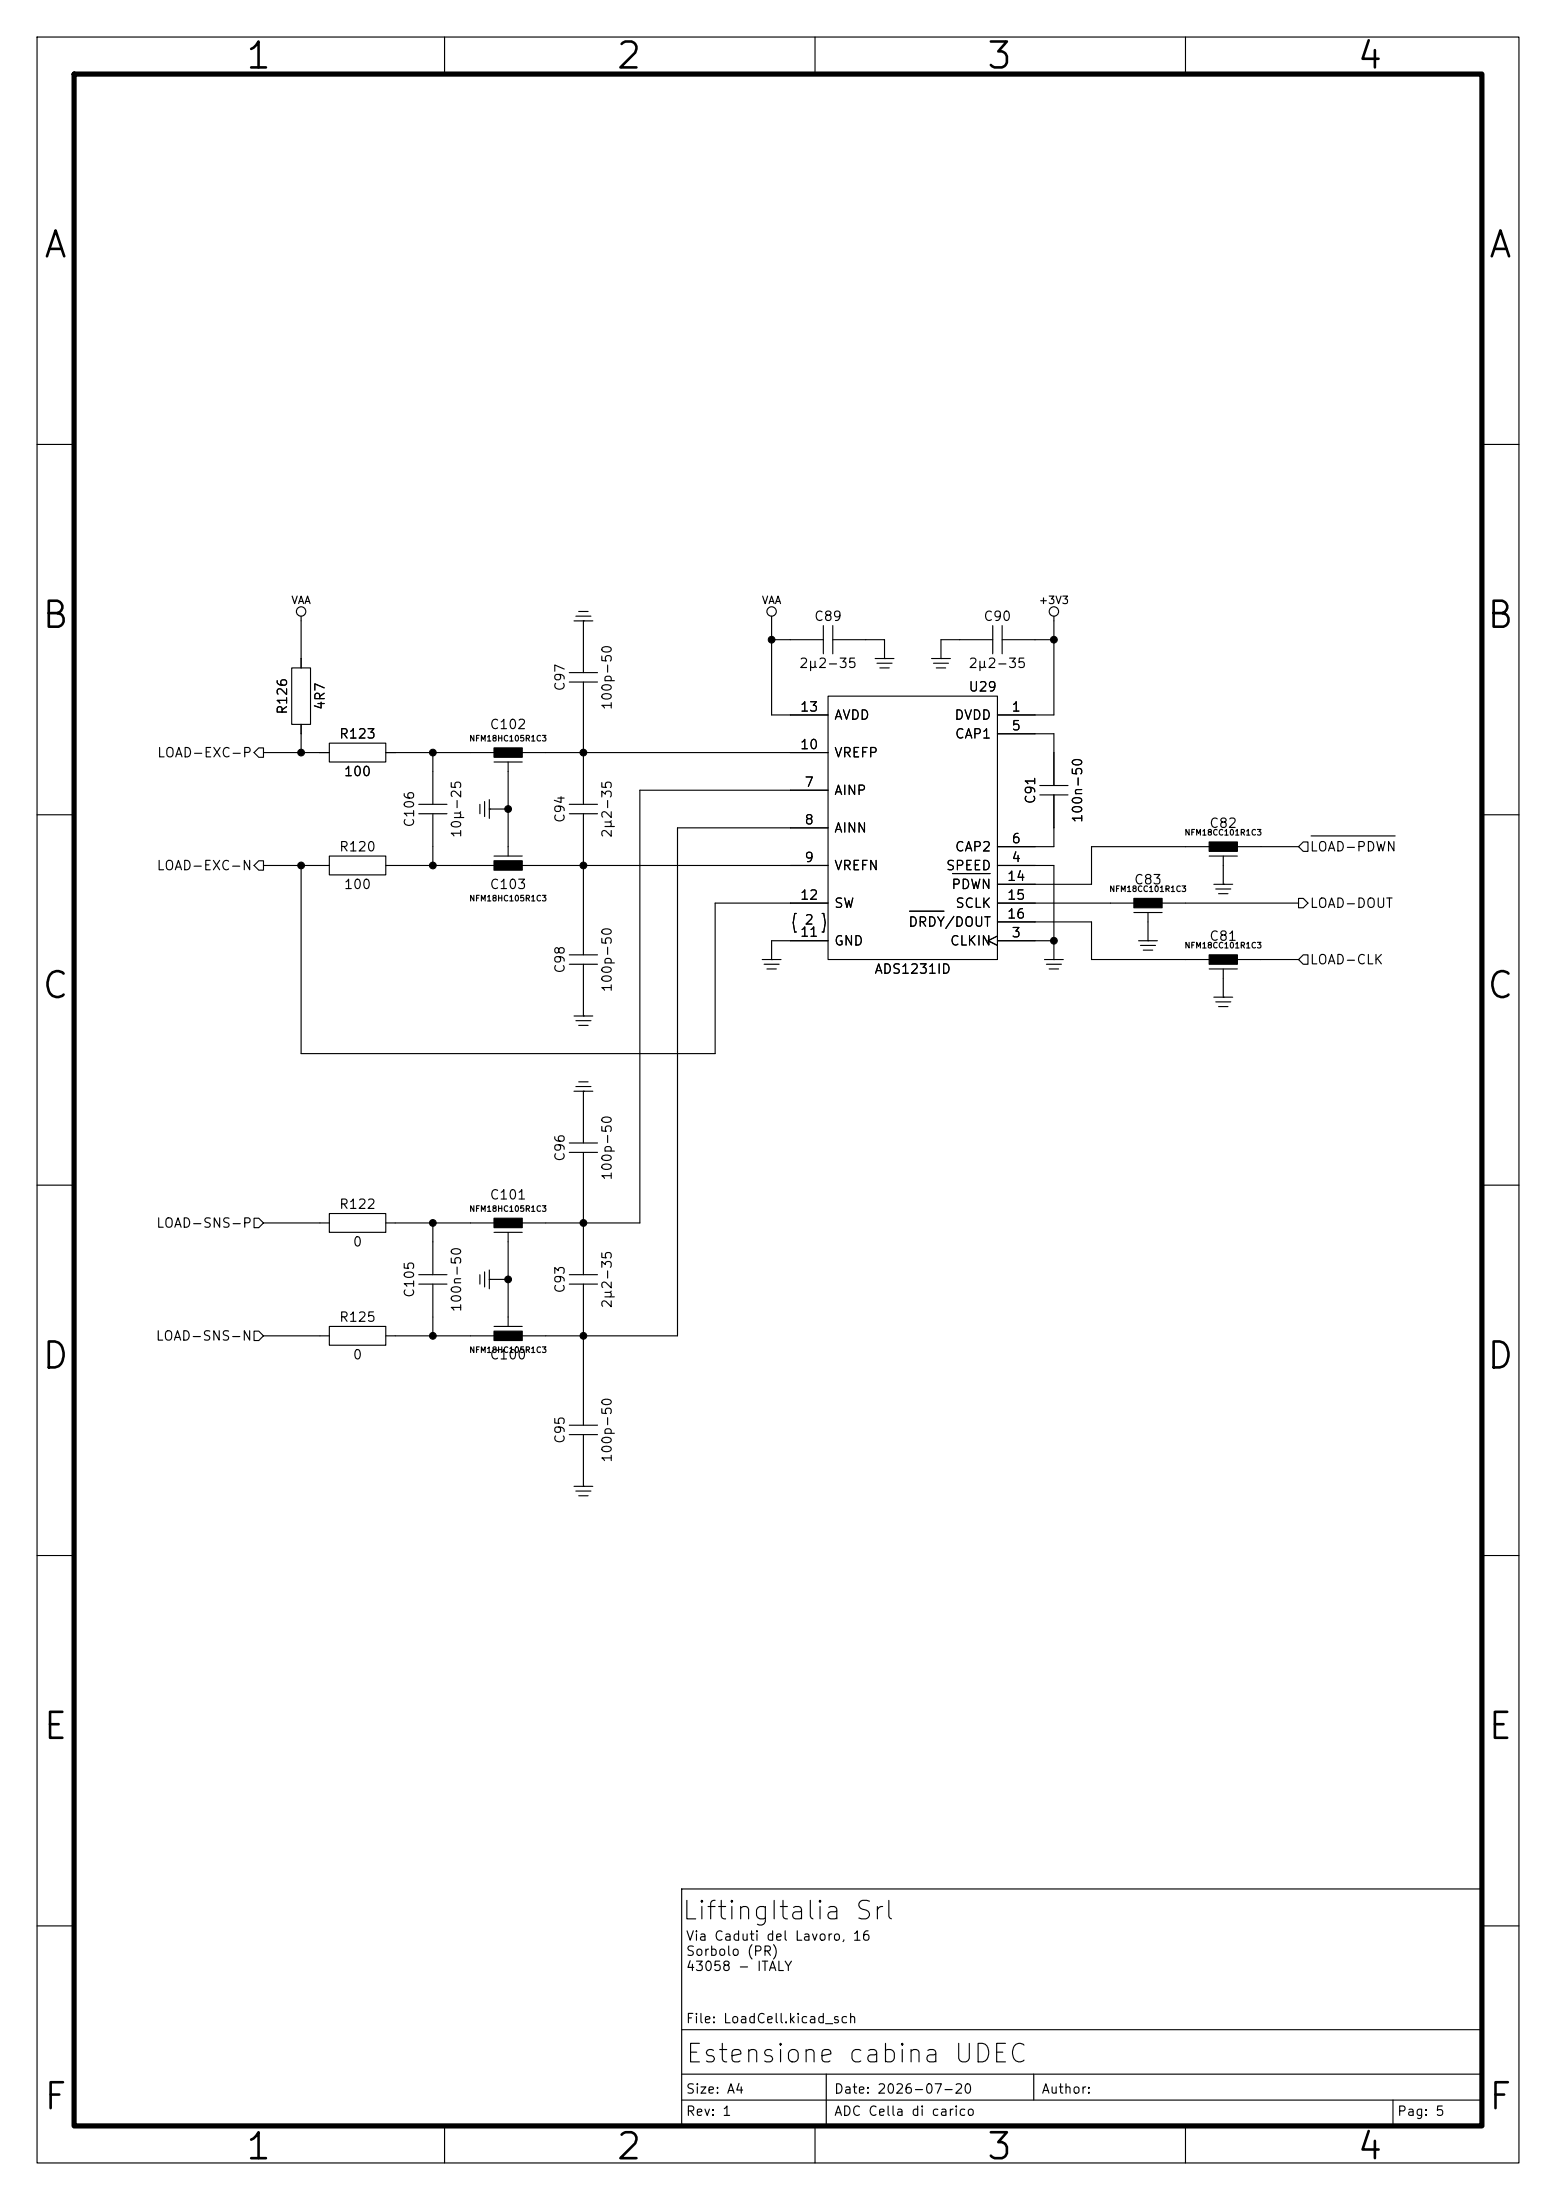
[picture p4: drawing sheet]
<svg xmlns="http://www.w3.org/2000/svg" width="210mm" height="297mm" viewBox="0 0 210 297" stroke-linecap="round" stroke-linejoin="round" font-family="sans-serif">
<path d="M10 10h190v277h-190z" fill="none" stroke="#000" stroke-width=".7"/>
<g fill="none" stroke="#000" stroke-width=".15">
<path d="M5 5h200v287h-200zM60 5v5M110 5v5M160 5v5M5 60h5M200 60h5M39.4 90.2h2.5v7.6h-2.5zM40.6 83.2v7M40.6 97.8v3.8M76.8 92.1h3.8M76.8 90.8h3.8M77.5 83.8h2.5"/>
<path d="M77.7 83.2h2.1M78.1 82.6h1.3M78.7 83.8h.1M78.7 83.8v7M78.7 92.1v16.5M104.1 83.2v13.3h7.7M104.1 86.4h7M111.1 84.5v3.8M111.8 94h22.8v35.5h-22.8zM112.4 84.5v3.8M112.4 86.4h7v2.5M118.1 88.9h2.5"/>
<path d="M118.4 89.5h2M118.7 90.2h1.3M119.4 88.9h.1M125.7 88.9h2.6M126 89.5h2M126.4 90.2h1.2M127 88.9h.1M134 84.5v3.8M134 86.4h-7v2.5M134.6 99.1h7.6v6.9M135.3 84.5v3.8M135.3 86.4h6.9"/>
<path d="M142.2 83.2v13.3h-7.6M5 110h5M34.9 116.2h.7v1.3h-.7l-.6-.7zM34.9 101h.7v1.2h-.7l-.6-.6zM35.6 116.8h8.8M35.6 101.6h8.8M40.6 116.8v25.4h55.9v-20.3h15.3M44.4 115.6h7.7v2.5h-7.7zM44.4 100.3h7.7v2.6h-7.7zM52.1 116.8h59.7M52.1 101.6h59.7M56.5 109.9h3.8"/>
<path d="M56.5 108.6h3.8M58.4 101.6v7M58.4 109.9v6.9M64.8 108.6v1.3M65.4 108.2v2M66 109.2h.1M66 108v2.5M66 109.2h2.6M66.7 115.6h3.8M66.7 102.9h3.8M68.6 102.9v12.7M76.8 109.9h3.8"/>
<path d="M76.8 108.6h3.8M78.7 109.9v19M111.8 111.8h-20.4v68.5h-39.3M111.8 106.7h-25.4v58.4h-34.3M128.6 117.9h5M134.6 116.8h7.6v12.7M140.3 107.3h3.8M140.3 106h3.8M142.2 107.3v7h-7.6M163.2 115.6h3.8M163.8 119.4h2.6M165.1 119.4h.1"/>
<path d="M165.1 115.6v3.8M175.3 114.3l.6-.6h.6v1.2h-.6zM175.3 114.3h-28v5.1h-12.7M176.9 112.9h11.4M200 110h5M76.8 130.2h3.8M76.8 128.9h3.8M77.5 137.2h2.5M77.7 137.8h2.1M78.1 138.4h1.3M78.7 137.2h.1M78.7 130.2v7"/>
<path d="M102.9 129.5h2.5M103.1 130.2h2.1M103.5 130.8h1.3M104.1 129.5h.1M107.5 123.3h-.2l-.2 1.3 .2 1.2h.2M111 123.3h.2l.2 1.3-.2 1.2h-.2M111.8 127h-7.7v2.5M122.8 123h4.6M134.6 126.4l-1.3 .6 1.3 .6M134.6 121.9h40.7M134.6 124.5h12.7v5h28M134.6 127h7.6"/>
<path d="M141 129.5h2.5M141.2 130.2h2.1M141.6 130.8h1.3M142.2 129.5h.1M153 123.2h3.8M153.7 127h2.5M153.9 127.6h2.1M154.3 128.3h1.3M154.9 127h.1M154.9 123.2v3.8M163.2 130.8h3.8M163.8 134.6h2.6"/>
<path d="M164.1 135.3h2M164.1 120h2M164.5 135.9h1.2M164.5 120.7h1.2M165.1 134.6h.1M165.1 130.8v3.8M175.3 121.3h.6l.6 .6-.6 .7h-.6zM175.3 129.5l.6-.6h.6v1.3h-.6zM5 160h5M76.8 155.6h3.8M76.8 154.3h3.8M77.5 147.3h2.5"/>
<path d="M77.7 146.7h2.1M78.1 146.1h1.3M78.7 147.3h.1M78.7 147.3v7M78.7 155.6v16.5M200 160h5M34.3 179.7h.6l.7 .6-.7 .7h-.6zM34.3 164.5h.6l.7 .6-.7 .6h-.6zM35.6 165.1h8.8M44.4 163.8h7.7v2.6h-7.7zM44.4 179.1h7.7v2.5h-7.7zM56.5 173.4h3.8"/>
<path d="M56.5 172.1h3.8M58.4 165.1v7M58.4 173.4v6.9M64.8 172.1v1.3M65.4 171.7v2M66 172.7h.1M66 171.5v2.5M66 172.7h2.6M66.7 179.1h3.8M66.7 166.4h3.8M68.6 166.4v12.7M76.8 173.4h3.8"/>
<path d="M76.8 172.1h3.8M78.7 173.4v19M35.6 180.3h8.8M76.8 193.7h3.8M76.8 192.4h3.8M78.7 193.7v7M5 210h5M77.5 200.7h2.5M77.7 201.3h2.1M78.1 201.9h1.3M78.7 200.7h.1M200 210h5"/>
<path d="M92 255h108v32h-108zM5 260h5M92 274h108M111.5 280v7M139.5 280v3.5M200 260h5M60 287v5M92 283.5h108M92 280h108M110 287v5M160 287v5M188 283.5v3.5"/>
<circle cx="40.6" cy="82.5" r=".63"/>
<circle cx="104.1" cy="82.5" r=".63"/>
<circle cx="142.2" cy="82.5" r=".63"/>
</g>
<path d="M66.7 116.2h3.8v1.3h-3.8zM66.7 101h3.8v1.2h-3.8zM163.2 113.7h3.8v1.2h-3.8zM153 121.3h3.8v1.3h-3.8zM163.2 128.9h3.8v1.3h-3.8zM66.7 164.5h3.8v1.2h-3.8zM66.7 179.7h3.8v1.3h-3.8z" fill="#000" stroke="#000" stroke-width=".15"/>
<g fill="#000" stroke="#000" stroke-width=".13">
<circle cx="104.1" cy="86.4" r=".46"/>
<circle cx="142.2" cy="86.4" r=".46"/>
<circle cx="40.6" cy="116.8" r=".46"/>
<circle cx="40.6" cy="101.6" r=".46"/>
<circle cx="58.4" cy="101.6" r=".46"/>
<circle cx="58.4" cy="116.8" r=".46"/>
<circle cx="68.6" cy="109.2" r=".46"/>
<circle cx="78.7" cy="116.8" r=".46"/>
<circle cx="78.7" cy="101.6" r=".46"/>
<circle cx="142.2" cy="127" r=".46"/>
<circle cx="58.4" cy="165.1" r=".46"/>
<circle cx="68.6" cy="172.7" r=".46"/>
<circle cx="78.7" cy="165.1" r=".46"/>
<circle cx="58.4" cy="180.3" r=".46"/>
<circle cx="78.7" cy="180.3" r=".46"/>
</g>
<g font-size="3.5">
<text x="32.9" y="10.2">1</text>
<text x="82.9" y="10.2">2</text>
<text x="132.9" y="10.2">3</text>
<text x="182.9" y="10.2">4</text>
<text x="5.6" y="35.7">A</text>
<text x="200.7" y="35.7">A</text>
<text x="5.4" y="85.7">B</text>
<text x="200.4" y="85.7">B</text>
<text x="5.4" y="135.7">C</text>
<text x="200.4" y="135.7">C</text>
<text x="5.4" y="185.7">D</text>
<text x="200.4" y="185.7">D</text>
<text x="5.6" y="235.7">E</text>
<text x="200.6" y="235.7">E</text>
<text x="5.6" y="285.7">F</text>
<text x="200.7" y="285.7">F</text>
<text x="32.9" y="292.4">1</text>
<text x="82.9" y="292.4">2</text>
<text x="132.9" y="292.4">3</text>
<text x="182.9" y="292.4">4</text>
</g>
<g font-size="2.5">
<text x="91.9" y="259.8">LiftingItalia Srl</text>
<text x="92.4" y="279.1">Estensione cabina UDEC</text>
</g>
<g font-size="1.3">
<text x="109.8" y="84.1">C89</text>
<text x="132.6" y="84.1">C90</text>
<text x="44.1" y="96" transform="rotate(-90 44.1 96)">4R7</text>
<text x="76.5" y="93.4" transform="rotate(-90 76.5 93.4)">C97</text>
<text x="82.9" y="96" transform="rotate(-90 82.9 96)">100p-50</text>
<text x="107.8" y="90.5">2µ2-35</text>
<text x="130.6" y="90.5">2µ2-35</text>
<text x="130.6" y="93.7">U29</text>
<text x="39.1" y="96.6" transform="rotate(-90 39.1 96.6)">R126</text>
<text x="45.7" y="100">R123</text>
<text x="66" y="98.8">C102</text>
<text x="107.9" y="101.5">10</text>
<text x="107.9" y="96.4">13</text>
<text x="112.5" y="97.5">AVDD</text>
<text x="128.7" y="97.5">DVDD</text>
<text x="128.8" y="100">CAP1</text>
<text x="136.4" y="96.4">1</text>
<text x="136.4" y="98.9">5</text>
<text x="21.1" y="102.6">LOAD-EXC-P</text>
<text x="46.3" y="105.1">100</text>
<text x="108.5" y="106.5">7</text>
<text x="112.5" y="107.6">AINP</text>
<text x="112.5" y="102.6">VREFP</text>
<text x="56.2" y="111.8" transform="rotate(-90 56.2 111.8)">C106</text>
<text x="62.6" y="113.2" transform="rotate(-90 62.6 113.2)">10µ-25</text>
<text x="76.5" y="111.2" transform="rotate(-90 76.5 111.2)">C94</text>
<text x="82.9" y="113.2" transform="rotate(-90 82.9 113.2)">2µ2-35</text>
<text x="108.5" y="111.6">8</text>
<text x="112.5" y="112.7">AINN</text>
<text x="140" y="108.7" transform="rotate(-90 140 108.7)">C91</text>
<text x="146.4" y="111.2" transform="rotate(-90 146.4 111.2)">100n-50</text>
<text x="163.1" y="112.1">C82</text>
<text x="21.1" y="117.8">LOAD-EXC-N</text>
<text x="45.7" y="115.3">R120</text>
<text x="108.5" y="116.7">9</text>
<text x="112.5" y="117.8">VREFN</text>
<text x="127.6" y="117.8">SPEED</text>
<text x="128.8" y="115.3">CAP2</text>
<text x="135.8" y="119.2">14</text>
<text x="136.4" y="116.7">4</text>
<text x="136.4" y="114.2">6</text>
<text x="153" y="119.7">C83</text>
<text x="176.7" y="115.3">LOAD-PDWN</text>
<text x="46.3" y="120.3">100</text>
<text x="66" y="120.3">C103</text>
<text x="107.9" y="121.8">12</text>
<text x="108.5" y="125.1">2</text>
<text x="112.5" y="122.9">SW</text>
<text x="122.5" y="125.4">DRDY/DOUT</text>
<text x="128.3" y="120.3">PDWN</text>
<text x="128.9" y="122.9">SCLK</text>
<text x="135.8" y="121.8">15</text>
<text x="135.8" y="124.3">16</text>
<text x="176.7" y="122.9">LOAD-DOUT</text>
<text x="76.5" y="131.5" transform="rotate(-90 76.5 131.5)">C98</text>
<text x="107.9" y="126.8">11</text>
<text x="112.5" y="128">GND</text>
<text x="117.9" y="131.8">ADS1231ID</text>
<text x="128.1" y="128">CLKIN</text>
<text x="136.4" y="126.9">3</text>
<text x="163.1" y="127.3">C81</text>
<text x="176.7" y="130.5">LOAD-CLK</text>
<text x="82.9" y="134.1" transform="rotate(-90 82.9 134.1)">100p-50</text>
<text x="76.5" y="156.9" transform="rotate(-90 76.5 156.9)">C96</text>
<text x="82.9" y="159.5" transform="rotate(-90 82.9 159.5)">100p-50</text>
<text x="21" y="166.1">LOAD-SNS-P</text>
<text x="45.7" y="163.5">R122</text>
<text x="66" y="162.3">C101</text>
<text x="47.5" y="168.6">0</text>
<text x="45.7" y="178.8">R125</text>
<text x="56.2" y="175.3" transform="rotate(-90 56.2 175.3)">C105</text>
<text x="62.6" y="177.2" transform="rotate(-90 62.6 177.2)">100n-50</text>
<text x="76.5" y="174.7" transform="rotate(-90 76.5 174.7)">C93</text>
<text x="82.9" y="176.7" transform="rotate(-90 82.9 176.7)">2µ2-35</text>
<text x="20.9" y="181.3">LOAD-SNS-N</text>
<text x="47.5" y="183.8">0</text>
<text x="66" y="183.8">C100</text>
<text x="76.5" y="195" transform="rotate(-90 76.5 195)">C95</text>
<text x="82.9" y="197.6" transform="rotate(-90 82.9 197.6)">100p-50</text>
<text x="92.5" y="262.3">Via Caduti del Lavoro, 16</text>
<text x="92.5" y="264.4">Sorbolo (PR)</text>
<text x="92.5" y="266.4">43058 - ITALY</text>
<text x="92.5" y="273.5">File: LoadCell.kicad_sch</text>
<text x="92.5" y="283">Size: A4</text>
<text x="92.5" y="286">Rev: 1</text>
<text x="112.5" y="286">ADC Cella di carico</text>
<text x="112.5" y="283">Date: 2026-07-20</text>
<text x="140.5" y="283">Author:</text>
<text x="188.5" y="286">Pag: 5</text>
</g>
<g font-size="1">
<text x="39.2" y="81.8">VAA</text>
<text x="102.7" y="81.8">VAA</text>
<text x="140.1" y="81.8">+3V3</text>
</g>
<g font-size=".8">
<text x="63.3" y="100.3">NFM18HC105R1C3</text>
<text x="159.8" y="113">NFM18CC101R1C3</text>
<text x="63.3" y="121.9">NFM18HC105R1C3</text>
<text x="149.6" y="120.6">NFM18CC101R1C3</text>
<text x="159.8" y="128.2">NFM18CC101R1C3</text>
<text x="63.3" y="163.8">NFM18HC105R1C3</text>
<text x="63.3" y="182.8">NFM18HC105R1C3</text>
</g>
</svg>
